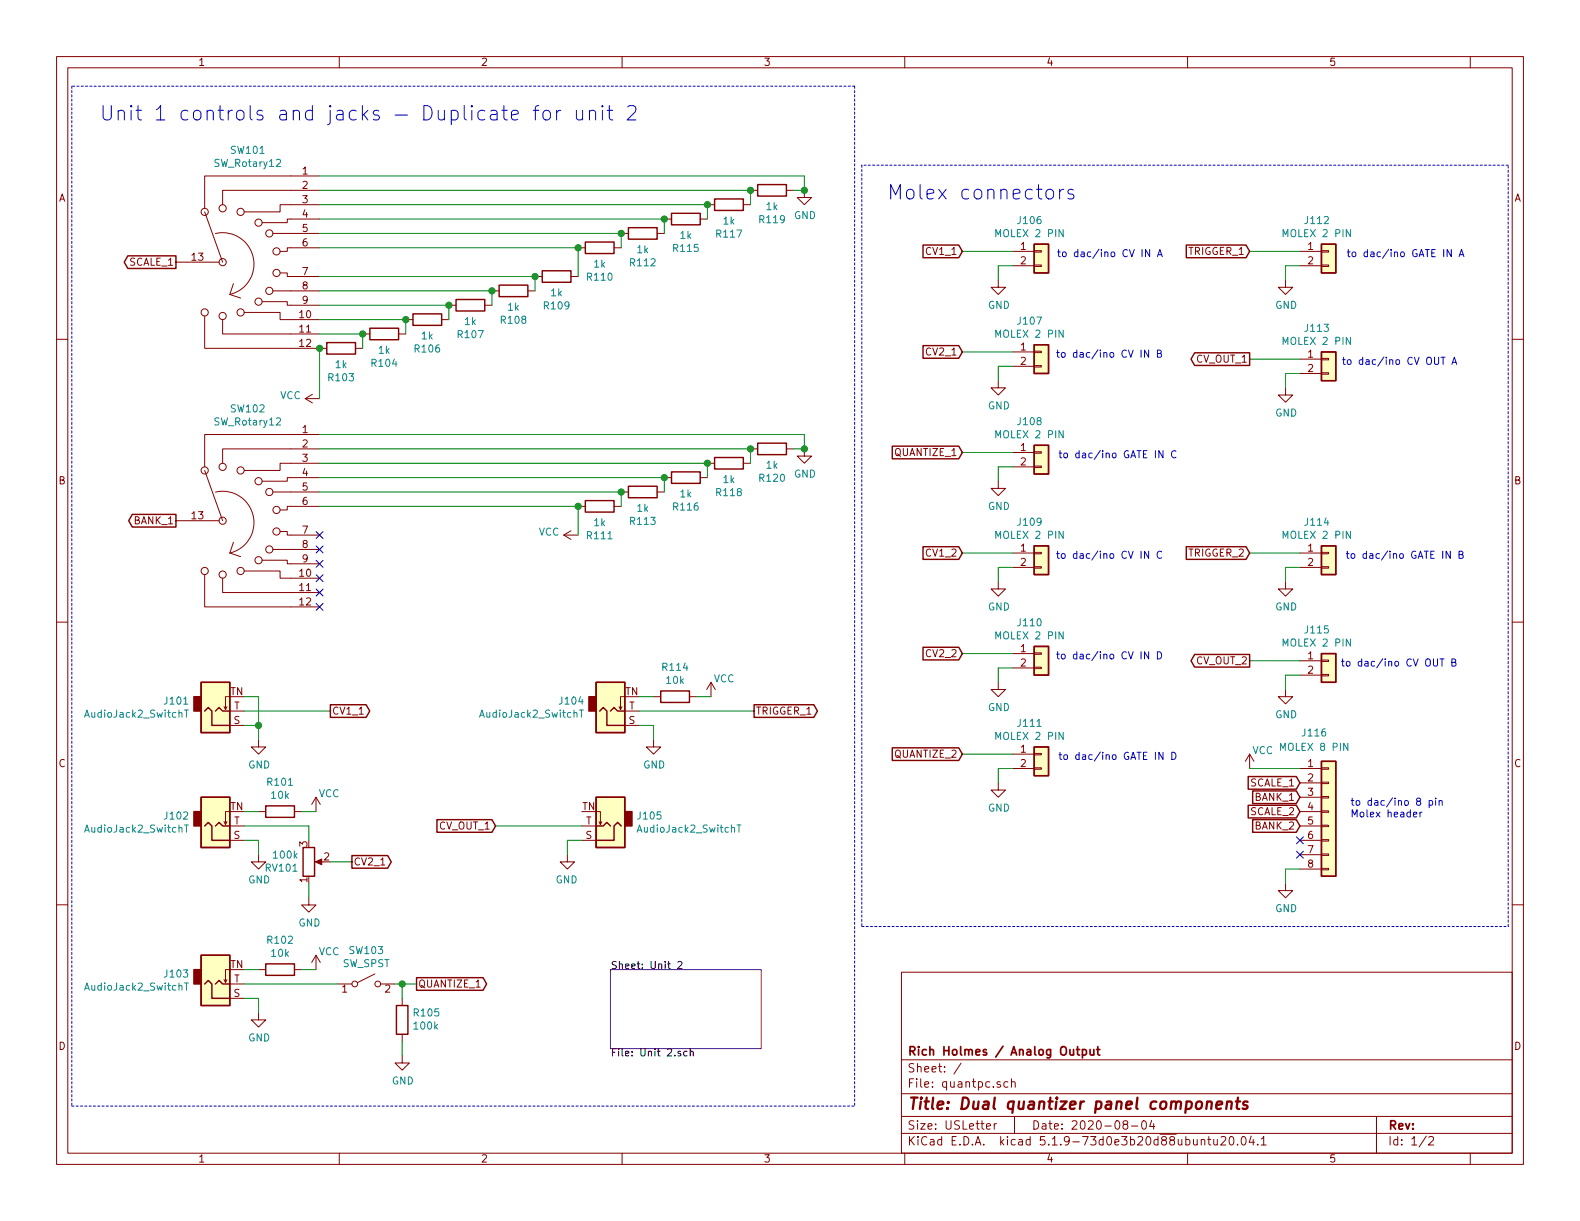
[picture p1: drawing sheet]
EESchema Schematic File Version 4
EELAYER 30 0
EELAYER END
$Descr USLetter 11000 8500
encoding utf-8
Sheet 1 2
Title "Dual quantizer panel components"
Date "2020-08-04"
Rev ""
Comp "Rich Holmes / Analog Output"
Comment1 ""
Comment2 ""
Comment3 ""
Comment4 ""
$EndDescr
$Comp
L Switch:SW_SPST SW103
U 1 1
P 2550 6850
F 0 "SW103" H 2550 7085 50  0000 C CNN
F 1 "SW_SPST" H 2550 6994 50  0000 C CNN
F 2 "Daughterboard:SPDT-toggle-switch-1M-series" H 2550 6850 50  0001 C CNN
F 3 "~" H 2550 6850 50  0001 C CNN
	1    2550 6850
	1    0    0    -1  
$EndComp
$Comp
L Device:R_POT RV101
U 1 1
P 2150 6000
F 0 "RV101" H 2081 6046 50  0000 R CNN
F 1 "100k" H 2081 5955 50  0000 R CNN
F 2 "Potentiometer_THT:Potentiometer_Alpha_RD901F-40-00D_Single_Vertical_CircularHoles" H 2150 6000 50  0001 C CNN
F 3 "~" H 2150 6000 50  0001 C CNN
	1    2150 6000
	1    0    0    1   
$EndComp
$Comp
L Switch:SW_Rotary12 SW101
U 1 1
P 1825 1825
F 0 "SW101" H 1725 2606 50  0000 C CNN
F 1 "SW_Rotary12" H 1725 2515 50  0000 C CNN
F 2 "" H 1625 2525 50  0001 C CNN
F 3 "http://cdn-reichelt.de/documents/datenblatt/C200/DS-Serie%23LOR.pdf" H 1625 2525 50  0001 C CNN
	1    1825 1825
	1    0    0    -1  
$EndComp
Connection ~ 5225 1325
$Comp
L Device:R R?
U 1 1
P 5375 1325
AR Path="/5EE0E42E/5EE1EDEB" Ref="R?"  Part="1" 
AR Path="/5EE1EDEB" Ref="R119"  Part="1" 
F 0 "R119" V 5168 1325 50  0000 C CNN
F 1 "1k" V 5259 1325 50  0000 C CNN
F 2 "" V 5305 1325 50  0001 C CNN
F 3 "~" H 5375 1325 50  0001 C CNN
	1    5375 1325
	0    1    -1   0   
$EndComp
Wire Wire Line
	5225 1325 5225 1425
Connection ~ 4925 1425
$Comp
L Device:R R117
U 1 1
P 5075 1425
F 0 "R117" V 4868 1425 50  0000 C CNN
F 1 "1k" V 4959 1425 50  0000 C CNN
F 2 "" V 5005 1425 50  0001 C CNN
F 3 "~" H 5075 1425 50  0001 C CNN
	1    5075 1425
	0    1    -1   0   
$EndComp
Wire Wire Line
	4925 1425 4925 1525
Connection ~ 4625 1525
$Comp
L Device:R R115
U 1 1
P 4775 1525
F 0 "R115" V 4568 1525 50  0000 C CNN
F 1 "1k" V 4659 1525 50  0000 C CNN
F 2 "" V 4705 1525 50  0001 C CNN
F 3 "~" H 4775 1525 50  0001 C CNN
	1    4775 1525
	0    1    -1   0   
$EndComp
Wire Wire Line
	4625 1525 4625 1625
Connection ~ 4325 1625
$Comp
L Device:R R112
U 1 1
P 4475 1625
F 0 "R112" V 4268 1625 50  0000 C CNN
F 1 "1k" V 4359 1625 50  0000 C CNN
F 2 "" V 4405 1625 50  0001 C CNN
F 3 "~" H 4475 1625 50  0001 C CNN
	1    4475 1625
	0    1    -1   0   
$EndComp
Wire Wire Line
	4325 1625 4325 1725
$Comp
L Device:R R110
U 1 1
P 4175 1725
F 0 "R110" V 3968 1725 50  0000 C CNN
F 1 "1k" V 4059 1725 50  0000 C CNN
F 2 "" V 4105 1725 50  0001 C CNN
F 3 "~" H 4175 1725 50  0001 C CNN
	1    4175 1725
	0    1    -1   0   
$EndComp
Connection ~ 3725 1925
$Comp
L Device:R R109
U 1 1
P 3875 1925
F 0 "R109" V 3668 1925 50  0000 C CNN
F 1 "1k" V 3759 1925 50  0000 C CNN
F 2 "" V 3805 1925 50  0001 C CNN
F 3 "~" H 3875 1925 50  0001 C CNN
	1    3875 1925
	0    1    -1   0   
$EndComp
Wire Wire Line
	3725 1925 3725 2025
Wire Wire Line
	2225 1925 3725 1925
Connection ~ 3425 2025
$Comp
L Device:R R108
U 1 1
P 3575 2025
F 0 "R108" V 3368 2025 50  0000 C CNN
F 1 "1k" V 3459 2025 50  0000 C CNN
F 2 "" V 3505 2025 50  0001 C CNN
F 3 "~" H 3575 2025 50  0001 C CNN
	1    3575 2025
	0    1    -1   0   
$EndComp
Wire Wire Line
	3425 2025 3425 2125
Wire Wire Line
	2225 2025 3425 2025
Connection ~ 3125 2125
$Comp
L Device:R R107
U 1 1
P 3275 2125
F 0 "R107" V 3068 2125 50  0000 C CNN
F 1 "1k" V 3159 2125 50  0000 C CNN
F 2 "" V 3205 2125 50  0001 C CNN
F 3 "~" H 3275 2125 50  0001 C CNN
	1    3275 2125
	0    1    -1   0   
$EndComp
Wire Wire Line
	3125 2125 3125 2225
Wire Wire Line
	2225 2125 3125 2125
Connection ~ 2825 2225
$Comp
L Device:R R106
U 1 1
P 2975 2225
F 0 "R106" V 2768 2225 50  0000 C CNN
F 1 "1k" V 2859 2225 50  0000 C CNN
F 2 "" V 2905 2225 50  0001 C CNN
F 3 "~" H 2975 2225 50  0001 C CNN
	1    2975 2225
	0    1    -1   0   
$EndComp
Wire Wire Line
	2825 2225 2825 2325
Wire Wire Line
	2225 2225 2825 2225
$Comp
L Device:R R?
U 1 1
P 2675 2325
AR Path="/5EE0E42E/5EE1EE3B" Ref="R?"  Part="1" 
AR Path="/5EE1EE3B" Ref="R104"  Part="1" 
F 0 "R104" V 2468 2325 50  0000 C CNN
F 1 "1k" V 2559 2325 50  0000 C CNN
F 2 "" V 2605 2325 50  0001 C CNN
F 3 "~" H 2675 2325 50  0001 C CNN
	1    2675 2325
	0    1    -1   0   
$EndComp
Wire Wire Line
	2225 2325 2525 2325
Wire Wire Line
	2525 2325 2525 2425
Wire Wire Line
	4025 1725 2225 1725
Wire Wire Line
	2225 1625 4325 1625
Wire Wire Line
	2225 1525 4625 1525
Wire Wire Line
	2225 1425 4925 1425
Wire Wire Line
	2225 1325 5225 1325
Wire Wire Line
	4025 1925 4025 1725
Connection ~ 4025 1725
Connection ~ 2525 2325
$Comp
L power:VCC #PWR0107
U 1 1
P 2225 2775
F 0 "#PWR0107" H 2225 2625 50  0001 C CNN
F 1 "VCC" V 2243 2902 50  0000 L CNN
F 2 "" H 2225 2775 50  0001 C CNN
F 3 "" H 2225 2775 50  0001 C CNN
	1    2225 2775
	0    -1   -1   0   
$EndComp
$Comp
L power:GND #PWR?
U 1 1
P 5600 1325
AR Path="/5EE0E42E/5EE1EE10" Ref="#PWR?"  Part="1" 
AR Path="/5EE1EE10" Ref="#PWR0113"  Part="1" 
F 0 "#PWR0113" H 5600 1075 50  0001 C CNN
F 1 "GND" H 5605 1152 50  0000 C CNN
F 2 "" H 5600 1325 50  0001 C CNN
F 3 "" H 5600 1325 50  0001 C CNN
	1    5600 1325
	1    0    0    -1  
$EndComp
$Comp
L Device:R R?
U 1 1
P 2375 2425
AR Path="/5EE0E42E/5EE95D0E" Ref="R?"  Part="1" 
AR Path="/5EE95D0E" Ref="R103"  Part="1" 
F 0 "R103" V 2168 2425 50  0000 C CNN
F 1 "1k" V 2259 2425 50  0000 C CNN
F 2 "" V 2305 2425 50  0001 C CNN
F 3 "~" H 2375 2425 50  0001 C CNN
	1    2375 2425
	0    1    -1   0   
$EndComp
$Comp
L Switch:SW_Rotary12 SW102
U 1 1
P 1825 3625
F 0 "SW102" H 1725 4406 50  0000 C CNN
F 1 "SW_Rotary12" H 1725 4315 50  0000 C CNN
F 2 "" H 1625 4325 50  0001 C CNN
F 3 "http://cdn-reichelt.de/documents/datenblatt/C200/DS-Serie%23LOR.pdf" H 1625 4325 50  0001 C CNN
	1    1825 3625
	1    0    0    -1  
$EndComp
Connection ~ 5225 3125
$Comp
L Device:R R?
U 1 1
P 5375 3125
AR Path="/5EE0E42E/5EEAB269" Ref="R?"  Part="1" 
AR Path="/5EEAB269" Ref="R120"  Part="1" 
F 0 "R120" V 5168 3125 50  0000 C CNN
F 1 "1k" V 5259 3125 50  0000 C CNN
F 2 "" V 5305 3125 50  0001 C CNN
F 3 "~" H 5375 3125 50  0001 C CNN
	1    5375 3125
	0    1    -1   0   
$EndComp
Wire Wire Line
	5225 3125 5225 3225
Connection ~ 4925 3225
$Comp
L Device:R R118
U 1 1
P 5075 3225
F 0 "R118" V 4868 3225 50  0000 C CNN
F 1 "1k" V 4959 3225 50  0000 C CNN
F 2 "" V 5005 3225 50  0001 C CNN
F 3 "~" H 5075 3225 50  0001 C CNN
	1    5075 3225
	0    1    -1   0   
$EndComp
Wire Wire Line
	4925 3225 4925 3325
Connection ~ 4625 3325
$Comp
L Device:R R116
U 1 1
P 4775 3325
F 0 "R116" V 4568 3325 50  0000 C CNN
F 1 "1k" V 4659 3325 50  0000 C CNN
F 2 "" V 4705 3325 50  0001 C CNN
F 3 "~" H 4775 3325 50  0001 C CNN
	1    4775 3325
	0    1    -1   0   
$EndComp
Wire Wire Line
	4625 3325 4625 3425
Connection ~ 4325 3425
$Comp
L Device:R R113
U 1 1
P 4475 3425
F 0 "R113" V 4268 3425 50  0000 C CNN
F 1 "1k" V 4359 3425 50  0000 C CNN
F 2 "" V 4405 3425 50  0001 C CNN
F 3 "~" H 4475 3425 50  0001 C CNN
	1    4475 3425
	0    1    -1   0   
$EndComp
Wire Wire Line
	4325 3425 4325 3525
$Comp
L Device:R R111
U 1 1
P 4175 3525
F 0 "R111" V 3968 3525 50  0000 C CNN
F 1 "1k" V 4059 3525 50  0000 C CNN
F 2 "" V 4105 3525 50  0001 C CNN
F 3 "~" H 4175 3525 50  0001 C CNN
	1    4175 3525
	0    1    -1   0   
$EndComp
Wire Wire Line
	4025 3525 2225 3525
Wire Wire Line
	2225 3425 4325 3425
Wire Wire Line
	2225 3325 4625 3325
Wire Wire Line
	2225 3225 4925 3225
Wire Wire Line
	2225 3125 5225 3125
Wire Wire Line
	4025 3725 4025 3525
Connection ~ 4025 3525
$Comp
L power:VCC #PWR0110
U 1 1
P 4025 3725
F 0 "#PWR0110" H 4025 3575 50  0001 C CNN
F 1 "VCC" V 4043 3852 50  0000 L CNN
F 2 "" H 4025 3725 50  0001 C CNN
F 3 "" H 4025 3725 50  0001 C CNN
	1    4025 3725
	0    -1   -1   0   
$EndComp
$Comp
L power:GND #PWR?
U 1 1
P 5600 3125
AR Path="/5EE0E42E/5EEAB2C8" Ref="#PWR?"  Part="1" 
AR Path="/5EEAB2C8" Ref="#PWR0114"  Part="1" 
F 0 "#PWR0114" H 5600 2875 50  0001 C CNN
F 1 "GND" H 5605 2952 50  0000 C CNN
F 2 "" H 5600 3125 50  0001 C CNN
F 3 "" H 5600 3125 50  0001 C CNN
	1    5600 3125
	1    0    0    -1  
$EndComp
Wire Wire Line
	2225 2425 2225 2775
Connection ~ 2225 2425
$Comp
L Connector:AudioJack2_SwitchT J101
U 1 1
P 1500 4950
F 0 "J101" H 1321 4883 50  0000 R CNN
F 1 "AudioJack2_SwitchT" H 1321 4974 50  0000 R CNN
F 2 "" H 1500 4950 50  0001 C CNN
F 3 "~" H 1500 4950 50  0001 C CNN
	1    1500 4950
	1    0    0    1   
$EndComp
$Comp
L power:GND #PWR?
U 1 1
P 1800 5150
AR Path="/5EE0E42E/5F2ACA3B" Ref="#PWR?"  Part="1" 
AR Path="/5F2ACA3B" Ref="#PWR0101"  Part="1" 
F 0 "#PWR0101" H 1800 4900 50  0001 C CNN
F 1 "GND" H 1805 4977 50  0000 C CNN
F 2 "" H 1800 5150 50  0001 C CNN
F 3 "" H 1800 5150 50  0001 C CNN
	1    1800 5150
	1    0    0    -1  
$EndComp
Wire Wire Line
	1700 4850 1800 4850
Wire Wire Line
	1800 4850 1800 5050
Wire Wire Line
	1700 5050 1800 5050
Connection ~ 1800 5050
Wire Wire Line
	1800 5050 1800 5150
Wire Wire Line
	1700 4950 2300 4950
Text GLabel 2300 4950 2    50   Output ~ 0
CV1_1
$Comp
L Connector:AudioJack2_SwitchT J102
U 1 1
P 1500 5750
F 0 "J102" H 1321 5683 50  0000 R CNN
F 1 "AudioJack2_SwitchT" H 1321 5774 50  0000 R CNN
F 2 "" H 1500 5750 50  0001 C CNN
F 3 "~" H 1500 5750 50  0001 C CNN
	1    1500 5750
	1    0    0    1   
$EndComp
$Comp
L power:GND #PWR?
U 1 1
P 1800 5950
AR Path="/5EE0E42E/5F2B6131" Ref="#PWR?"  Part="1" 
AR Path="/5F2B6131" Ref="#PWR0102"  Part="1" 
F 0 "#PWR0102" H 1800 5700 50  0001 C CNN
F 1 "GND" H 1805 5777 50  0000 C CNN
F 2 "" H 1800 5950 50  0001 C CNN
F 3 "" H 1800 5950 50  0001 C CNN
	1    1800 5950
	1    0    0    -1  
$EndComp
Wire Wire Line
	1700 5650 1800 5650
Wire Wire Line
	1700 5850 1800 5850
Wire Wire Line
	1800 5850 1800 5950
Wire Wire Line
	1700 5750 2150 5750
Text GLabel 2450 6000 2    50   Output ~ 0
CV2_1
Wire Wire Line
	2300 6000 2450 6000
$Comp
L power:GND #PWR?
U 1 1
P 2150 6250
AR Path="/5EE0E42E/5F2BC046" Ref="#PWR?"  Part="1" 
AR Path="/5F2BC046" Ref="#PWR0104"  Part="1" 
F 0 "#PWR0104" H 2150 6000 50  0001 C CNN
F 1 "GND" H 2155 6077 50  0000 C CNN
F 2 "" H 2150 6250 50  0001 C CNN
F 3 "" H 2150 6250 50  0001 C CNN
	1    2150 6250
	1    0    0    -1  
$EndComp
Wire Wire Line
	2150 5750 2150 5850
Wire Wire Line
	2150 6150 2150 6250
$Comp
L Connector:AudioJack2_SwitchT J103
U 1 1
P 1500 6850
F 0 "J103" H 1321 6783 50  0000 R CNN
F 1 "AudioJack2_SwitchT" H 1321 6874 50  0000 R CNN
F 2 "" H 1500 6850 50  0001 C CNN
F 3 "~" H 1500 6850 50  0001 C CNN
	1    1500 6850
	1    0    0    1   
$EndComp
$Comp
L power:GND #PWR?
U 1 1
P 1800 7050
AR Path="/5EE0E42E/5F2C52D0" Ref="#PWR?"  Part="1" 
AR Path="/5F2C52D0" Ref="#PWR0103"  Part="1" 
F 0 "#PWR0103" H 1800 6800 50  0001 C CNN
F 1 "GND" H 1805 6877 50  0000 C CNN
F 2 "" H 1800 7050 50  0001 C CNN
F 3 "" H 1800 7050 50  0001 C CNN
	1    1800 7050
	1    0    0    -1  
$EndComp
Wire Wire Line
	1700 6750 1800 6750
Wire Wire Line
	1700 6950 1800 6950
Wire Wire Line
	1800 6950 1800 7050
$Comp
L power:VCC #PWR0106
U 1 1
P 2200 6750
F 0 "#PWR0106" H 2200 6600 50  0001 C CNN
F 1 "VCC" H 2218 6877 50  0000 L CNN
F 2 "" H 2200 6750 50  0001 C CNN
F 3 "" H 2200 6750 50  0001 C CNN
	1    2200 6750
	1    0    0    -1  
$EndComp
Wire Wire Line
	2750 6850 2800 6850
$Comp
L power:GND #PWR?
U 1 1
P 2800 7350
AR Path="/5EE0E42E/5F2C52E2" Ref="#PWR?"  Part="1" 
AR Path="/5F2C52E2" Ref="#PWR0108"  Part="1" 
F 0 "#PWR0108" H 2800 7100 50  0001 C CNN
F 1 "GND" H 2805 7177 50  0000 C CNN
F 2 "" H 2800 7350 50  0001 C CNN
F 3 "" H 2800 7350 50  0001 C CNN
	1    2800 7350
	1    0    0    -1  
$EndComp
Wire Wire Line
	2800 7250 2800 7350
Text GLabel 2900 6850 2    50   Output ~ 0
QUANTIZE_1
Wire Wire Line
	1700 6850 2350 6850
$Comp
L Device:R R101
U 1 1
P 1950 5650
F 0 "R101" V 1743 5650 50  0000 C CNN
F 1 "10k" V 1834 5650 50  0000 C CNN
F 2 "" V 1880 5650 50  0001 C CNN
F 3 "~" H 1950 5650 50  0001 C CNN
	1    1950 5650
	0    1    1    0   
$EndComp
$Comp
L Device:R R102
U 1 1
P 1950 6750
F 0 "R102" V 1743 6750 50  0000 C CNN
F 1 "10k" V 1834 6750 50  0000 C CNN
F 2 "" V 1880 6750 50  0001 C CNN
F 3 "~" H 1950 6750 50  0001 C CNN
	1    1950 6750
	0    1    1    0   
$EndComp
$Comp
L Device:R R105
U 1 1
P 2800 7100
F 0 "R105" H 2730 7054 50  0000 R CNN
F 1 "100k" H 2730 7145 50  0000 R CNN
F 2 "" V 2730 7100 50  0001 C CNN
F 3 "~" H 2800 7100 50  0001 C CNN
	1    2800 7100
	-1   0    0    1   
$EndComp
Wire Wire Line
	2800 6950 2800 6850
Connection ~ 2800 6850
Wire Wire Line
	2800 6850 2900 6850
$Comp
L Connector:AudioJack2_SwitchT J104
U 1 1
P 4250 4950
F 0 "J104" H 4071 4883 50  0000 R CNN
F 1 "AudioJack2_SwitchT" H 4071 4974 50  0000 R CNN
F 2 "" H 4250 4950 50  0001 C CNN
F 3 "~" H 4250 4950 50  0001 C CNN
	1    4250 4950
	1    0    0    1   
$EndComp
$Comp
L power:GND #PWR?
U 1 1
P 4550 5150
AR Path="/5EE0E42E/5F2E4F12" Ref="#PWR?"  Part="1" 
AR Path="/5F2E4F12" Ref="#PWR0111"  Part="1" 
F 0 "#PWR0111" H 4550 4900 50  0001 C CNN
F 1 "GND" H 4555 4977 50  0000 C CNN
F 2 "" H 4550 5150 50  0001 C CNN
F 3 "" H 4550 5150 50  0001 C CNN
	1    4550 5150
	1    0    0    -1  
$EndComp
Wire Wire Line
	4450 4850 4550 4850
Wire Wire Line
	4450 5050 4550 5050
Wire Wire Line
	4550 5050 4550 5150
$Comp
L power:VCC #PWR0112
U 1 1
P 4950 4850
F 0 "#PWR0112" H 4950 4700 50  0001 C CNN
F 1 "VCC" H 4968 4977 50  0000 L CNN
F 2 "" H 4950 4850 50  0001 C CNN
F 3 "" H 4950 4850 50  0001 C CNN
	1    4950 4850
	1    0    0    -1  
$EndComp
Text GLabel 5250 4950 2    50   Output ~ 0
TRIGGER_1
$Comp
L Device:R R114
U 1 1
P 4700 4850
F 0 "R114" V 4493 4850 50  0000 C CNN
F 1 "10k" V 4584 4850 50  0000 C CNN
F 2 "" V 4630 4850 50  0001 C CNN
F 3 "~" H 4700 4850 50  0001 C CNN
	1    4700 4850
	0    1    1    0   
$EndComp
Wire Wire Line
	4450 4950 5250 4950
$Comp
L Connector:AudioJack2_SwitchT J105
U 1 1
P 4250 5750
F 0 "J105" H 4071 5683 50  0000 R CNN
F 1 "AudioJack2_SwitchT" H 4071 5774 50  0000 R CNN
F 2 "" H 4250 5750 50  0001 C CNN
F 3 "~" H 4250 5750 50  0001 C CNN
	1    4250 5750
	-1   0    0    1   
$EndComp
$Comp
L power:GND #PWR?
U 1 1
P 3950 5950
AR Path="/5EE0E42E/5F2EF2E6" Ref="#PWR?"  Part="1" 
AR Path="/5F2EF2E6" Ref="#PWR0109"  Part="1" 
F 0 "#PWR0109" H 3950 5700 50  0001 C CNN
F 1 "GND" H 3955 5777 50  0000 C CNN
F 2 "" H 3950 5950 50  0001 C CNN
F 3 "" H 3950 5950 50  0001 C CNN
	1    3950 5950
	-1   0    0    -1  
$EndComp
Wire Wire Line
	4050 5850 3950 5850
Wire Wire Line
	3950 5850 3950 5950
Wire Wire Line
	4050 5750 3450 5750
Text GLabel 3450 5750 0    50   Input ~ 0
CV_OUT_1
$Comp
L Connector_Generic:Conn_01x02 J106
U 1 1
P 7250 1750
F 0 "J106" H 7168 1967 50  0000 C CNN
F 1 "MOLEX 2 PIN" H 7168 1876 50  0000 C CNN
F 2 "Connector_Molex:Molex_KK-254_AE-6410-02A_1x02_P2.54mm_Vertical" H 7250 1750 50  0001 C CNN
F 3 "~" H 7250 1750 50  0001 C CNN
	1    7250 1750
	1    0    0    -1  
$EndComp
$Comp
L power:GND #PWR?
U 1 1
P 6950 1950
AR Path="/5EE0E42E/5F2F2843" Ref="#PWR?"  Part="1" 
AR Path="/5F2F2843" Ref="#PWR0115"  Part="1" 
F 0 "#PWR0115" H 6950 1700 50  0001 C CNN
F 1 "GND" H 6955 1777 50  0000 C CNN
F 2 "" H 6950 1950 50  0001 C CNN
F 3 "" H 6950 1950 50  0001 C CNN
	1    6950 1950
	1    0    0    -1  
$EndComp
Wire Wire Line
	7050 1850 6950 1850
Wire Wire Line
	6950 1850 6950 1950
Wire Wire Line
	7050 1750 6700 1750
Text GLabel 6700 1750 0    50   Input ~ 0
CV1_1
$Comp
L Connector_Generic:Conn_01x02 J107
U 1 1
P 7250 2450
F 0 "J107" H 7168 2667 50  0000 C CNN
F 1 "MOLEX 2 PIN" H 7168 2576 50  0000 C CNN
F 2 "Connector_Molex:Molex_KK-254_AE-6410-02A_1x02_P2.54mm_Vertical" H 7250 2450 50  0001 C CNN
F 3 "~" H 7250 2450 50  0001 C CNN
	1    7250 2450
	1    0    0    -1  
$EndComp
$Comp
L power:GND #PWR?
U 1 1
P 6950 2650
AR Path="/5EE0E42E/5F2FA363" Ref="#PWR?"  Part="1" 
AR Path="/5F2FA363" Ref="#PWR0116"  Part="1" 
F 0 "#PWR0116" H 6950 2400 50  0001 C CNN
F 1 "GND" H 6955 2477 50  0000 C CNN
F 2 "" H 6950 2650 50  0001 C CNN
F 3 "" H 6950 2650 50  0001 C CNN
	1    6950 2650
	1    0    0    -1  
$EndComp
Wire Wire Line
	7050 2550 6950 2550
Wire Wire Line
	6950 2550 6950 2650
Wire Wire Line
	7050 2450 6700 2450
Text GLabel 6700 2450 0    50   Input ~ 0
CV2_1
$Comp
L Connector_Generic:Conn_01x02 J108
U 1 1
P 7250 3150
F 0 "J108" H 7168 3367 50  0000 C CNN
F 1 "MOLEX 2 PIN" H 7168 3276 50  0000 C CNN
F 2 "Connector_Molex:Molex_KK-254_AE-6410-02A_1x02_P2.54mm_Vertical" H 7250 3150 50  0001 C CNN
F 3 "~" H 7250 3150 50  0001 C CNN
	1    7250 3150
	1    0    0    -1  
$EndComp
$Comp
L power:GND #PWR?
U 1 1
P 6950 3350
AR Path="/5EE0E42E/5F2FD9AA" Ref="#PWR?"  Part="1" 
AR Path="/5F2FD9AA" Ref="#PWR0117"  Part="1" 
F 0 "#PWR0117" H 6950 3100 50  0001 C CNN
F 1 "GND" H 6955 3177 50  0000 C CNN
F 2 "" H 6950 3350 50  0001 C CNN
F 3 "" H 6950 3350 50  0001 C CNN
	1    6950 3350
	1    0    0    -1  
$EndComp
Wire Wire Line
	7050 3250 6950 3250
Wire Wire Line
	6950 3250 6950 3350
Wire Wire Line
	7050 3150 6700 3150
Text GLabel 6700 3150 0    50   Input ~ 0
QUANTIZE_1
$Comp
L Connector_Generic:Conn_01x02 J112
U 1 1
P 9250 1750
F 0 "J112" H 9168 1967 50  0000 C CNN
F 1 "MOLEX 2 PIN" H 9168 1876 50  0000 C CNN
F 2 "Connector_Molex:Molex_KK-254_AE-6410-02A_1x02_P2.54mm_Vertical" H 9250 1750 50  0001 C CNN
F 3 "~" H 9250 1750 50  0001 C CNN
	1    9250 1750
	1    0    0    -1  
$EndComp
$Comp
L power:GND #PWR?
U 1 1
P 8950 1950
AR Path="/5EE0E42E/5F301743" Ref="#PWR?"  Part="1" 
AR Path="/5F301743" Ref="#PWR0122"  Part="1" 
F 0 "#PWR0122" H 8950 1700 50  0001 C CNN
F 1 "GND" H 8955 1777 50  0000 C CNN
F 2 "" H 8950 1950 50  0001 C CNN
F 3 "" H 8950 1950 50  0001 C CNN
	1    8950 1950
	1    0    0    -1  
$EndComp
Wire Wire Line
	9050 1850 8950 1850
Wire Wire Line
	8950 1850 8950 1950
Wire Wire Line
	9050 1750 8700 1750
Text GLabel 8700 1750 0    50   Input ~ 0
TRIGGER_1
$Comp
L Connector_Generic:Conn_01x02 J113
U 1 1
P 9250 2500
F 0 "J113" H 9168 2717 50  0000 C CNN
F 1 "MOLEX 2 PIN" H 9168 2626 50  0000 C CNN
F 2 "Connector_Molex:Molex_KK-254_AE-6410-02A_1x02_P2.54mm_Vertical" H 9250 2500 50  0001 C CNN
F 3 "~" H 9250 2500 50  0001 C CNN
	1    9250 2500
	1    0    0    -1  
$EndComp
$Comp
L power:GND #PWR?
U 1 1
P 8950 2700
AR Path="/5EE0E42E/5F3051A3" Ref="#PWR?"  Part="1" 
AR Path="/5F3051A3" Ref="#PWR0123"  Part="1" 
F 0 "#PWR0123" H 8950 2450 50  0001 C CNN
F 1 "GND" H 8955 2527 50  0000 C CNN
F 2 "" H 8950 2700 50  0001 C CNN
F 3 "" H 8950 2700 50  0001 C CNN
	1    8950 2700
	1    0    0    -1  
$EndComp
Wire Wire Line
	9050 2600 8950 2600
Wire Wire Line
	8950 2600 8950 2700
Wire Wire Line
	9050 2500 8700 2500
Text GLabel 8700 2500 0    50   Output ~ 0
CV_OUT_1
$Comp
L Connector_Generic:Conn_01x08 J116
U 1 1
P 9250 5650
F 0 "J116" H 9150 6200 50  0000 C CNN
F 1 "MOLEX 8 PIN" H 9150 6100 50  0000 C CNN
F 2 "Connector_Molex:Molex_KK-254_AE-6410-08A_1x08_P2.54mm_Vertical" H 9250 5650 50  0001 C CNN
F 3 "~" H 9250 5650 50  0001 C CNN
	1    9250 5650
	1    0    0    -1  
$EndComp
$Comp
L power:GND #PWR?
U 1 1
P 8950 6150
AR Path="/5EE0E42E/5F314651" Ref="#PWR?"  Part="1" 
AR Path="/5F314651" Ref="#PWR0126"  Part="1" 
F 0 "#PWR0126" H 8950 5900 50  0001 C CNN
F 1 "GND" H 8955 5977 50  0000 C CNN
F 2 "" H 8950 6150 50  0001 C CNN
F 3 "" H 8950 6150 50  0001 C CNN
	1    8950 6150
	1    0    0    -1  
$EndComp
Wire Wire Line
	9050 6050 8950 6050
Wire Wire Line
	8950 6050 8950 6150
Wire Wire Line
	9050 5350 8700 5350
Text GLabel 1225 1825 0    50   Output ~ 0
SCALE_1
Text GLabel 1225 3625 0    50   Output ~ 0
BANK_1
Text Notes 8100 1800 2    50   ~ 0
to dac/ino CV IN A
Text Notes 8100 2500 2    50   ~ 0
to dac/ino CV IN B
Text Notes 10200 1800 2    50   ~ 0
to dac/ino GATE IN A
Text Notes 10200 3900 2    50   ~ 0
to dac/ino GATE IN B
Text Notes 10150 2550 2    50   ~ 0
to dac/ino CV OUT A
$Comp
L Connector_Generic:Conn_01x02 J109
U 1 1
P 7250 3850
F 0 "J109" H 7168 4067 50  0000 C CNN
F 1 "MOLEX 2 PIN" H 7168 3976 50  0000 C CNN
F 2 "Connector_Molex:Molex_KK-254_AE-6410-02A_1x02_P2.54mm_Vertical" H 7250 3850 50  0001 C CNN
F 3 "~" H 7250 3850 50  0001 C CNN
	1    7250 3850
	1    0    0    -1  
$EndComp
$Comp
L power:GND #PWR?
U 1 1
P 6950 4050
AR Path="/5EE0E42E/5F34EDF8" Ref="#PWR?"  Part="1" 
AR Path="/5F34EDF8" Ref="#PWR0118"  Part="1" 
F 0 "#PWR0118" H 6950 3800 50  0001 C CNN
F 1 "GND" H 6955 3877 50  0000 C CNN
F 2 "" H 6950 4050 50  0001 C CNN
F 3 "" H 6950 4050 50  0001 C CNN
	1    6950 4050
	1    0    0    -1  
$EndComp
Wire Wire Line
	7050 3950 6950 3950
Wire Wire Line
	6950 3950 6950 4050
Wire Wire Line
	7050 3850 6700 3850
Text GLabel 6700 3850 0    50   Input ~ 0
CV1_2
$Comp
L Connector_Generic:Conn_01x02 J110
U 1 1
P 7250 4550
F 0 "J110" H 7168 4767 50  0000 C CNN
F 1 "MOLEX 2 PIN" H 7168 4676 50  0000 C CNN
F 2 "Connector_Molex:Molex_KK-254_AE-6410-02A_1x02_P2.54mm_Vertical" H 7250 4550 50  0001 C CNN
F 3 "~" H 7250 4550 50  0001 C CNN
	1    7250 4550
	1    0    0    -1  
$EndComp
$Comp
L power:GND #PWR?
U 1 1
P 6950 4750
AR Path="/5EE0E42E/5F34EE08" Ref="#PWR?"  Part="1" 
AR Path="/5F34EE08" Ref="#PWR0119"  Part="1" 
F 0 "#PWR0119" H 6950 4500 50  0001 C CNN
F 1 "GND" H 6955 4577 50  0000 C CNN
F 2 "" H 6950 4750 50  0001 C CNN
F 3 "" H 6950 4750 50  0001 C CNN
	1    6950 4750
	1    0    0    -1  
$EndComp
Wire Wire Line
	7050 4650 6950 4650
Wire Wire Line
	6950 4650 6950 4750
Wire Wire Line
	7050 4550 6700 4550
Text GLabel 6700 4550 0    50   Input ~ 0
CV2_2
$Comp
L Connector_Generic:Conn_01x02 J111
U 1 1
P 7250 5250
F 0 "J111" H 7168 5467 50  0000 C CNN
F 1 "MOLEX 2 PIN" H 7168 5376 50  0000 C CNN
F 2 "Connector_Molex:Molex_KK-254_AE-6410-02A_1x02_P2.54mm_Vertical" H 7250 5250 50  0001 C CNN
F 3 "~" H 7250 5250 50  0001 C CNN
	1    7250 5250
	1    0    0    -1  
$EndComp
$Comp
L power:GND #PWR?
U 1 1
P 6950 5450
AR Path="/5EE0E42E/5F34EE18" Ref="#PWR?"  Part="1" 
AR Path="/5F34EE18" Ref="#PWR0120"  Part="1" 
F 0 "#PWR0120" H 6950 5200 50  0001 C CNN
F 1 "GND" H 6955 5277 50  0000 C CNN
F 2 "" H 6950 5450 50  0001 C CNN
F 3 "" H 6950 5450 50  0001 C CNN
	1    6950 5450
	1    0    0    -1  
$EndComp
Wire Wire Line
	7050 5350 6950 5350
Wire Wire Line
	6950 5350 6950 5450
Wire Wire Line
	7050 5250 6700 5250
Text GLabel 6700 5250 0    50   Input ~ 0
QUANTIZE_2
$Comp
L Connector_Generic:Conn_01x02 J114
U 1 1
P 9250 3850
F 0 "J114" H 9168 4067 50  0000 C CNN
F 1 "MOLEX 2 PIN" H 9168 3976 50  0000 C CNN
F 2 "Connector_Molex:Molex_KK-254_AE-6410-02A_1x02_P2.54mm_Vertical" H 9250 3850 50  0001 C CNN
F 3 "~" H 9250 3850 50  0001 C CNN
	1    9250 3850
	1    0    0    -1  
$EndComp
$Comp
L power:GND #PWR?
U 1 1
P 8950 4050
AR Path="/5EE0E42E/5F34EE28" Ref="#PWR?"  Part="1" 
AR Path="/5F34EE28" Ref="#PWR0124"  Part="1" 
F 0 "#PWR0124" H 8950 3800 50  0001 C CNN
F 1 "GND" H 8955 3877 50  0000 C CNN
F 2 "" H 8950 4050 50  0001 C CNN
F 3 "" H 8950 4050 50  0001 C CNN
	1    8950 4050
	1    0    0    -1  
$EndComp
Wire Wire Line
	9050 3950 8950 3950
Wire Wire Line
	8950 3950 8950 4050
Wire Wire Line
	9050 3850 8700 3850
Text GLabel 8700 3850 0    50   Input ~ 0
TRIGGER_2
$Comp
L Connector_Generic:Conn_01x02 J115
U 1 1
P 9250 4600
F 0 "J115" H 9168 4817 50  0000 C CNN
F 1 "MOLEX 2 PIN" H 9168 4726 50  0000 C CNN
F 2 "Connector_Molex:Molex_KK-254_AE-6410-02A_1x02_P2.54mm_Vertical" H 9250 4600 50  0001 C CNN
F 3 "~" H 9250 4600 50  0001 C CNN
	1    9250 4600
	1    0    0    -1  
$EndComp
$Comp
L power:GND #PWR?
U 1 1
P 8950 4800
AR Path="/5EE0E42E/5F34EE38" Ref="#PWR?"  Part="1" 
AR Path="/5F34EE38" Ref="#PWR0125"  Part="1" 
F 0 "#PWR0125" H 8950 4550 50  0001 C CNN
F 1 "GND" H 8955 4627 50  0000 C CNN
F 2 "" H 8950 4800 50  0001 C CNN
F 3 "" H 8950 4800 50  0001 C CNN
	1    8950 4800
	1    0    0    -1  
$EndComp
Wire Wire Line
	9050 4700 8950 4700
Wire Wire Line
	8950 4700 8950 4800
Wire Wire Line
	9050 4600 8700 4600
Text GLabel 8700 4600 0    50   Output ~ 0
CV_OUT_2
Text Notes 8100 3900 2    50   ~ 0
to dac/ino CV IN C
Text Notes 8100 4600 2    50   ~ 0
to dac/ino CV IN D
Text Notes 8200 3200 2    50   ~ 0
to dac/ino GATE IN C
Text Notes 8200 5300 2    50   ~ 0
to dac/ino GATE IN D
Text Notes 10150 4650 2    50   ~ 0
to dac/ino CV OUT B
$Comp
L power:VCC #PWR0121
U 1 1
P 8700 5350
F 0 "#PWR0121" H 8700 5200 50  0001 C CNN
F 1 "VCC" H 8718 5477 50  0000 L CNN
F 2 "" H 8700 5350 50  0001 C CNN
F 3 "" H 8700 5350 50  0001 C CNN
	1    8700 5350
	1    0    0    -1  
$EndComp
Text GLabel 9050 5450 0    50   Input ~ 0
SCALE_1
Text GLabel 9050 5550 0    50   Input ~ 0
BANK_1
Text GLabel 9050 5650 0    50   Input ~ 0
SCALE_2
Text GLabel 9050 5750 0    50   Input ~ 0
BANK_2
NoConn ~ 9050 5850
NoConn ~ 9050 5950
Wire Notes Line
	500  7700 5950 7700
Wire Notes Line
	5950 600  500  600 
Wire Notes Line
	500  600  500  7700
Wire Notes Line
	5950 600  5950 7700
Text Notes 4450 850  2    100  ~ 0
Unit 1 controls and jacks — Duplicate for unit 2
Wire Notes Line
	6000 1150 6000 6450
Wire Notes Line
	6000 6450 10500 6450
Wire Notes Line
	10500 6450 10500 1150
Wire Notes Line
	10500 1150 6000 1150
Text Notes 7500 1400 2    100  ~ 0
Molex connectors
Text Notes 9400 5700 0    50   ~ 0
to dac/ino 8 pin \nMolex header
NoConn ~ 2225 3725
NoConn ~ 2225 3825
NoConn ~ 2225 3925
NoConn ~ 2225 4025
NoConn ~ 2225 4125
NoConn ~ 2225 4225
$Comp
L power:VCC #PWR0105
U 1 1
P 2200 5650
F 0 "#PWR0105" H 2200 5500 50  0001 C CNN
F 1 "VCC" H 2218 5777 50  0000 L CNN
F 2 "" H 2200 5650 50  0001 C CNN
F 3 "" H 2200 5650 50  0001 C CNN
	1    2200 5650
	1    0    0    -1  
$EndComp
Wire Wire Line
	2100 5650 2200 5650
Wire Wire Line
	2100 6750 2200 6750
Wire Wire Line
	4850 4850 4950 4850
$Sheet
S 4250 6750 1050 550 
U 5F46B998
F0 "Unit 2" 50
F1 "Unit 2.sch" 50
$EndSheet
Wire Wire Line
	5600 3025 5600 3125
Wire Wire Line
	2225 3025 5600 3025
Wire Wire Line
	5525 3125 5600 3125
Connection ~ 5600 3125
Wire Wire Line
	5600 1225 5600 1325
Wire Wire Line
	2225 1225 5600 1225
Wire Wire Line
	5525 1325 5600 1325
Connection ~ 5600 1325
$EndSCHEMATC
